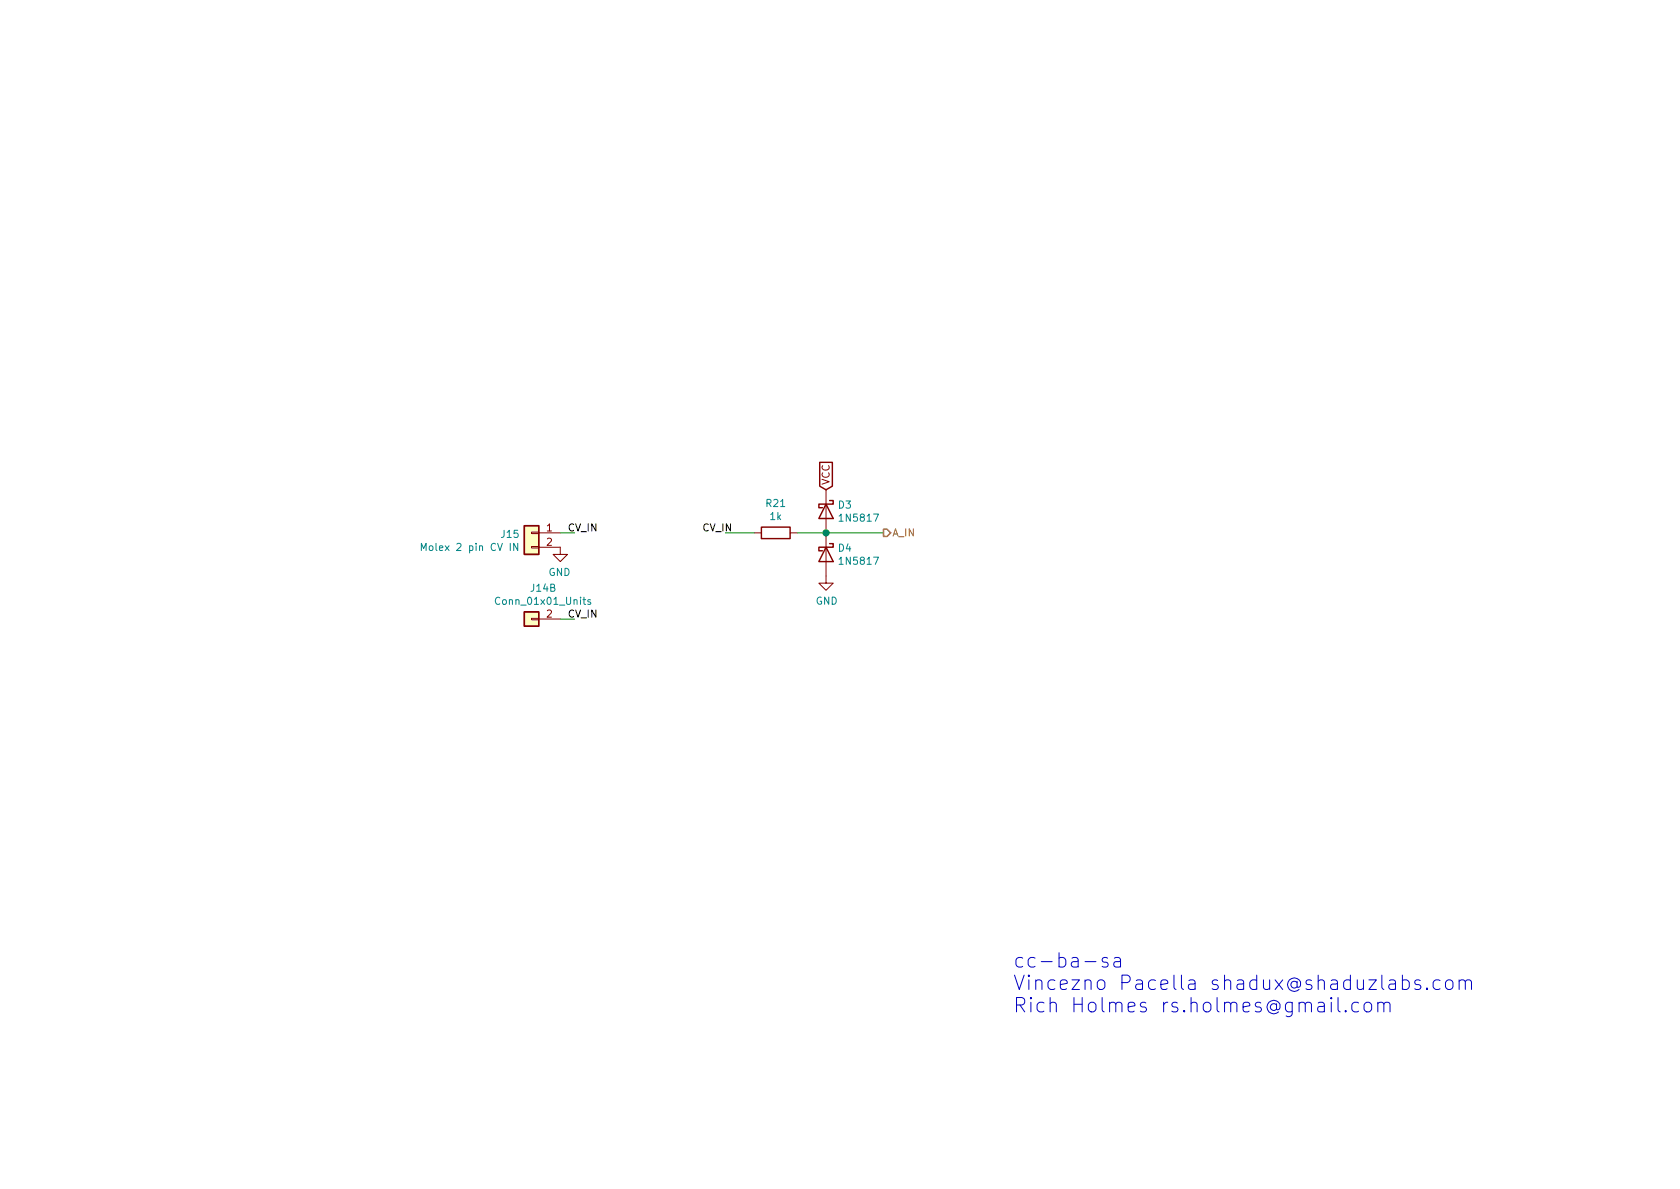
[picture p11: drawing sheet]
<svg xmlns="http://www.w3.org/2000/svg" width="297mm" height="210mm" viewBox="0 0 297 210" stroke-linecap="round" stroke-linejoin="round" font-family="sans-serif">
<path d="M92.7 93h2.5v5h-2.5zM134.6 93.2h5.1v2h-5.1zM144.9 81.8h2.3v4.2l-1.2 .6-1.1-.6zM146 96.8l1.3 2.5h-2.5zM146 89.1l1.3 2.6h-2.5zM146.7 96.1h.6v.7h-2.5v.6h.6M146.7 88.5h.6v.6h-2.5v.7h.6M92.7 108.2h2.5v2.5h-2.5z" fill="none" stroke="#840000" stroke-width=".25"/>
<path d="M94 96.6h1.2v.3h-1.2zM94 94.1h1.2v.3h-1.2zM95.2 96.8h3.9v1.2h-1.3l1.3 1.3 1.2-1.3h-1.2M95.2 94.2h3.9M133.3 94.2h1.3M139.7 94.2h1.3M146 86.6v16.5h1.3l-1.3 1.3-1.2-1.3h1.2M94 109.3h1.2v.3h-1.2zM95.2 109.5h3.9" fill="none" stroke="#840000" stroke-width=".18"/>
<g fill="#ffffc2" stroke="#ffffc2" stroke-width=".18">
<path d="M92.7 108.2h2.5v2.5h-2.5z"/>
<path d="M92.7 93h2.5v5h-2.5z"/>
</g>
<path d="M74.5 97.4v-1.3l.4 .9 .4-.9v1.3M91.5 96.1v1.3l-.7-1.3v1.3M88.4 105.7a.6 .6 0 0 0-.9 .5 .6 .6 0 0 0 .6 .7l.3-.1M104.4 106.1l-.3-.1-.2 .2 .1 .2 .4 .1v.3h-.5" fill="none" stroke="#008484" stroke-width=".18"/>
<path d="M99.1 94.2h2.5M128.3 94.2h5M141 94.2h15.2M99.1 109.5h2.5" fill="none" stroke="#008400" stroke-width=".18"/>
<path d="M156.2 93.6h.6l.7 .6-.7 .7h-.6z" fill="none" stroke="#848400" stroke-width=".25"/>
<g fill="none" stroke="#0000c2" stroke-width=".18">
<path d="M195.8 169.4l-.6-.1-.2 .1-.1 .3 .1 .3 .8 .3 .1 .2-.1 .4-.2 .1-.7-.1M197 169.4l.3-.1 .7 .1 .1 .3v1.3M198.1 169.9l-.2 .1h-.6a.5 .5 0 0 0-.4 .5 .5 .5 0 0 0 .4 .5h.6l.2-.1M236.6 176.4v2.2l.1 .2 .3 .1M237.9 178.7l.1 .1-.1 .1-.1-.1 .1-.1v.2M240.2 177.4l-.7-.2-.3 .2-.2 .3v.8l.2 .3 .3 .1 .7-.1M241.3 177.5a.69 .69 0 0 1 .7-.3 .69 .69 0 0 1 .5 .5v.8a.7 .7 0 0 1-.7 .5 .7 .7 0 0 1-.6-.5v-.8zM243.6 177.5a.61 .61 0 0 1 1.1 .1v1.3M243.6 177.2v1.7M244.7 177.6a.62 .62 0 0 1 1-.2l.1 1.5M248 173.4l.7-.1 .5 .5v.7l-.3 .3-.2 .2-.7-.2M251.1 173.4l-.6-.1-.3 .1-.1 .2 .1 .4 .9 .2 .1 .3-.1 .3-.2 .2-.8-.2"/>
<path d="M252.3 174.7l.1 .1-.1 .2-.1-.2 .1-.1v.3M254.6 173.4l-.7-.1-.5 .5v.7l.2 .3 .3 .2 .7-.2M255.7 173.5a.67 .67 0 0 1 .7-.2 .67 .67 0 0 1 .5 .5v.7a.68 .68 0 0 1-.7 .5 .68 .68 0 0 1-.6-.5v-.7zM258 173.5a.63 .63 0 0 1 1.1 .1v1.4M258 173.3v1.7M259.1 173.6l.3-.3 .6 .1 .2 .2v1.4"/>
</g>
<circle cx="146.1" cy="94.2" r=".51" fill="#008400" stroke="#008400" stroke-width=".25"/>
<g font-size="3.5" fill="#0000c2">
<text x="179.1" y="171.1">cc-ba-sa</text>
<text x="179.1" y="175.1">Vincezno Pacella shadux@shaduzlabs.com</text>
<text x="179.1" y="179.1">Rich Holmes rs.holmes@gmail.com</text>
</g>
<g font-size="1.8" fill="#008484">
<text x="135.5" y="89.7">R21</text>
<text x="148.3" y="89.9">D3</text>
<text x="88.7" y="95.1">J15</text>
<text x="136.2" y="92">1k</text>
<text x="148.7" y="92.2">1N5817</text>
<text x="75.6" y="97.4">Molex 2 pin CV IN</text>
<text x="97" y="101.8">GND</text>
<text x="148.3" y="97.6">D4</text>
<text x="148.7" y="99.9">1N5817</text>
<text x="88.1" y="107">Conn_01x01_Units</text>
<text x="93.9" y="104.6">J14B</text>
<text x="144.2" y="106.9">GND</text>
</g>
<g font-size="1.8" fill="#840000">
<text x="146.7" y="85.8" transform="rotate(-90 146.7 85.8)">VCC</text>
<text x="96.7" y="94">1</text>
<text x="96.7" y="96.5">2</text>
<text x="96.7" y="109.2">2</text>
</g>
<g font-size="1.8">
<text x="100.3" y="94">CV_IN</text>
<text x="124.3" y="94">CV_IN</text>
<text x="100.3" y="109.2">CV_IN</text>
</g>
<text font-size="1.8" fill="#848400" x="157.7" y="94.9">A_IN</text>
</svg>
